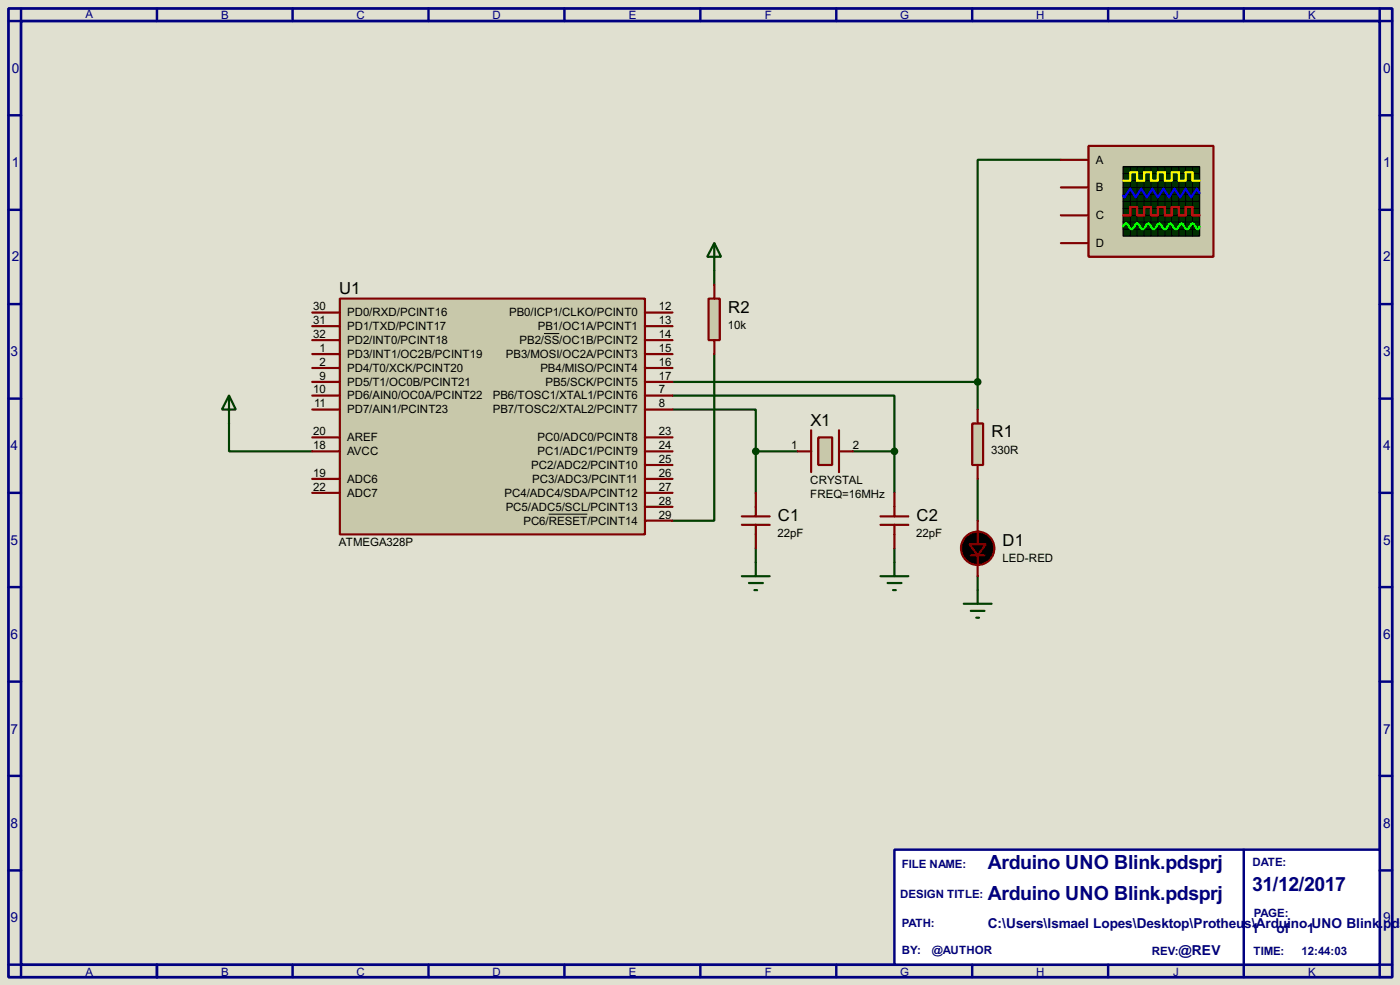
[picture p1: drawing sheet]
<svg xmlns="http://www.w3.org/2000/svg" width="256mm" height="180mm" viewBox="0 0 256 180" stroke-linecap="round" stroke-linejoin="round" font-family="sans-serif">
<path d="M0 0h256.5v180.3h-256.5z" fill="#e0e0d0"/>
<path d="M1.6 1.6h253.5v177.3h-253.5zM3.9 3.9h248.9v172.7h-248.9z" fill="none" stroke="#000080" stroke-width=".5"/>
<path d="M3.9 1.6v2.3h-2.3M28.8 1.6v2.3" fill="none" stroke="#000080" stroke-width=".45"/>
<path d="M163.9 155.5h88.9v21.1h-88.9z" fill="#fff" stroke="#000080" stroke-width=".45"/>
<g fill="none" stroke="#000080" stroke-width=".45">
<path d="M53.6 1.6v2.3M78.5 1.6v2.3M103.4 1.6v2.3M128.3 1.6v2.3M153.2 1.6v2.3M178.1 1.6v2.3M203 1.6v2.3M227.9 1.6v2.3M252.8 1.6v2.3h2.3M1.6 21.1h2.3M1.6 38.4h2.3M252.8 21.1h2.3"/>
<path d="M252.8 38.4h2.3M1.6 55.7h2.3M252.8 55.7h2.3M1.6 73h2.3M252.8 73h2.3M1.6 90.2h2.3M252.8 90.2h2.3M1.6 107.5h2.3M252.8 107.5h2.3M1.6 124.8h2.3M252.8 124.8h2.3M1.6 142h2.3"/>
<path d="M1.6 159.3h2.3M227.9 155.5v23.4M252.8 142h2.3M252.8 159.3h2.3M1.6 176.6h2.3v2.3M28.8 176.6v2.3M53.6 176.6v2.3M78.5 176.6v2.3M103.4 176.6v2.3M128.3 176.6v2.3M153.2 176.6v2.3M178.1 176.6v2.3"/>
<path d="M203 176.6v2.3M255.1 176.6h-2.3v2.3"/>
</g>
<g fill="none" stroke="#004000" stroke-width=".4">
<path d="M194.4 29.3h-15.3v40.6M130.9 49.6v2.5M42 77.5v5.1h15.2M123.2 75h15.3v7.6M123.2 72.4h40.7v10.2M123.2 69.9h55.9M130.9 64.8v30.5h-7.7M179.1 69.9v5.1M138.5 82.6v7.6M138.5 82.6h7.6M156.3 82.6h7.6M163.9 82.6v7.6"/>
<path d="M179.1 87.7v7.6M138.5 100.4v2.5M163.9 100.4v2.5M179.1 105.5v2.5"/>
</g>
<path d="M62.3 54.7h55.9v43.1h-55.9z" fill="#c8c8aa" stroke="#800000" stroke-width=".4"/>
<g fill="none" stroke="#800000" stroke-width=".4">
<path d="M57.2 57.2h5.1M57.2 59.7h5.1M118.2 57.2h5M118.2 59.7h5M57.2 64.8h5.1M57.2 62.3h5.1M57.2 72.4h5.1M57.2 69.9h5.1M57.2 67.4h5.1M57.2 75h5.1M118.2 64.8h5M118.2 62.3h5"/>
<path d="M118.2 72.4h5M118.2 69.9h5M118.2 67.4h5M118.2 75h5M148.6 78.8v7.6M153.7 78.8v7.6M57.2 90.2h5.1M57.2 87.7h5.1M57.2 82.6h5.1M57.2 80.1h5.1M118.2 95.3h5M118.2 92.8h5"/>
<path d="M118.2 90.2h5M118.2 87.7h5M118.2 85.1h5M118.2 82.6h5M118.2 80.1h5"/>
</g>
<path d="M99.7 61.1h2.8M100.5 94.1h7.1" fill="none" stroke="#000" stroke-width=".18"/>
<path d="M149.9 80.1h2.6v5h-2.6z" fill="#c8c8aa" stroke="#800000" stroke-width=".4"/>
<g fill="none" stroke="#800000" stroke-width=".4">
<path d="M135.9 96.1h5.1M135.9 94.5h5.1M138.5 90.2v4.3M138.5 96.1v4.3M146.1 82.6h2.5M153.7 82.6h2.6M161.3 96.1h5.1M161.3 94.5h5.1M163.9 90.2v4.3M163.9 96.1v4.3M179.1 95.3v4.3M177.9 101.7h2.5"/>
<path d="M179.1 101.7v3.8"/>
</g>
<g fill="#000" stroke="#800000" stroke-width=".4">
<path d="M177.6 99.6h3l-1.5 2.1z"/>
<circle cx="179.1" cy="100.4" r="3.1"/>
</g>
<path d="M178.1 77.5h2v7.6h-2z" fill="#c8c8aa" stroke="#800000" stroke-width=".4"/>
<path d="M179.1 75v2.5M179.1 85.1v2.6" fill="none" stroke="#800000" stroke-width=".4"/>
<g fill="#004000" stroke="#004000" stroke-width=".4">
<circle cx="138.4" cy="82.6" r=".5"/>
<circle cx="163.8" cy="82.6" r=".5"/>
</g>
<g fill="none" stroke="#004000" stroke-width=".4">
<path d="M130.9 44.5l1.2 2.5h-2.5zM130.9 44.5v5.1M42 72.4l1.2 2.6h-2.5zM42 72.4v5.1M135.9 105.5h5.1M137.2 106.7h2.6M138.2 108h.5M138.5 102.9v2.6M161.3 105.5h5.1M162.6 106.7h2.6M163.6 108h.5M163.9 102.9v2.6"/>
<path d="M176.6 110.5h5.1M177.9 111.8h2.5M178.9 113.1h.5M179.1 108v2.5"/>
</g>
<path d="M129.8 54.7h2.1v7.6h-2.1z" fill="#c8c8aa" stroke="#800000" stroke-width=".4"/>
<path d="M130.9 52.1v2.6M130.9 62.3v2.5" fill="none" stroke="#800000" stroke-width=".4"/>
<path d="M199.4 26.7h22.9v20.3h-22.9z" fill="#c8c8aa" stroke="#800000" stroke-width=".4"/>
<path d="M205.8 30.5h14v12.7h-14z" fill="#003000" stroke="#000" stroke-width=".25"/>
<g fill="none" stroke="#000" stroke-width=".18">
<path d="M205.8 34.3h14M205.8 31.8h14M205.8 33.1h14M205.8 35.6h14M205.8 38.2h14M205.8 39.4h14M205.8 36.9h14M207.1 30.5v12.7M208.3 30.5v12.7M209.6 30.5v12.7M210.9 30.5v12.7M212.1 30.5v12.7"/>
<path d="M213.4 30.5v12.7M214.7 30.5v12.7M216 30.5v12.7M217.2 30.5v12.7M218.5 30.5v12.7M205.8 40.7h14M205.8 42h14"/>
</g>
<path d="M205.8 33.1h1.3v-1.5h1.2v1.5h1.3v-1.5h1.3v1.5h1.2v-1.5h1.3v1.5h1.3v-1.5h1.3v1.5h1.2v-1.5h1.3v1.5h1.3" fill="none" stroke="#ff0" stroke-width=".4"/>
<path d="M205.8 39.4h1.3v-1.5h1.2v1.5h1.3v-1.5h1.3v1.5h1.2v-1.5h1.3v1.5h1.3v-1.5h1.3v1.5h1.2v-1.5h1.3v1.5h1.3" fill="none" stroke="#f00" stroke-width=".4"/>
<path d="M219.8 35.4l-.5-.8-1.1 1.5-1-1.5-1 1.5-1-1.5-1 1.5-1-1.5-1.1 1.5-1-1.5-1 1.5-1-1.5-1 1.5-1-1.5-1.1 1.5-.2-.2" fill="none" stroke="#00f" stroke-width=".4"/>
<path d="M205.8 41.5l.2-.5 .3-.1 .2 .1 .5 .8 .3 .2 .3-.2 .4-.8 .3-.1 .3 .1 .2 .5a.54 .54 0 0 0 .8 .3l.5-.8 .3-.1 .2 .1 .5 .8 .3 .2 .2-.2 .5-.8 .3-.1 .2 .1 .5 .8 .3 .2 .3-.2 .4-.8 .3-.1 .3 .1 .5 .8a.6 .6 0 0 0 .8-.5l.5-.4 .2 .1 .5 .8 .3 .2 .2-.2 .5-.8 .3-.1 .2 .1 .5 .8 .3 .2 .3-.5" fill="none" stroke="#0f0" stroke-width=".4"/>
<path d="M194.4 29.3h5M194.4 34.3h5M194.4 39.4h5M194.4 44.5h5" fill="none" stroke="#800000" stroke-width=".4"/>
<circle cx="179.1" cy="69.9" r=".5" fill="#004000" stroke="#004000" stroke-width=".4"/>
<g font-size="4" fill="#000080">
<text x="181" y="159.1">Arduino UNO Blink.pdsprj</text>
<text x="181" y="164.8">Arduino UNO Blink.pdsprj</text>
<text x="229.4" y="163.1">31/12/2017</text>
</g>
<g font-size="3.4">
<text x="62.1" y="53.9">U1</text>
<text x="133.4" y="57.2">R2</text>
<text x="148.5" y="78">X1</text>
<text x="181.7" y="80.1">R1</text>
<text x="142.5" y="95.3">C1</text>
<text x="167.9" y="95.3">C2</text>
<text x="183.7" y="99.9">D1</text>
</g>
<g font-size="2.8" fill="#000080">
<text x="2.2" y="13.4">0</text>
<text x="253.4" y="13.4">0</text>
<text x="2.2" y="30.6">1</text>
<text x="253.4" y="30.6">1</text>
<text x="2.2" y="47.9">2</text>
<text x="253.4" y="47.9">2</text>
<text x="1.9" y="65.2">3</text>
<text x="253.4" y="65.2">3</text>
<text x="1.9" y="82.4">4</text>
<text x="253.4" y="82.4">4</text>
<text x="1.9" y="99.7">5</text>
<text x="253.4" y="99.7">5</text>
<text x="1.9" y="117">6</text>
<text x="253.4" y="117">6</text>
<text x="1.9" y="134.3">7</text>
<text x="253.4" y="134.3">7</text>
<text x="1.9" y="151.5">8</text>
<text x="253.4" y="151.5">8</text>
<text x="1.9" y="168.8">9</text>
<text x="180.9" y="169.8">C:\Users\Ismael Lopes\Desktop\Protheu</text>
<text x="228" y="169.8">s\Arduino UNO Blink.</text>
<text x="229.3" y="170.8">1</text>
<text x="233.9" y="170.8">of</text>
<text x="239.4" y="170.8">1</text>
<text x="253.4" y="168.8">9</text>
<text x="253.4" y="169.8">pds</text>
<text x="215.9" y="174.9">@REV</text>
</g>
<g font-size="2.4" fill="#000080">
<text x="15.6" y="3.2">A</text>
<text x="40.5" y="3.5">B</text>
<text x="65.3" y="3.5">C</text>
<text x="90.2" y="3.5">D</text>
<text x="115.2" y="3.5">E</text>
<text x="140.1" y="3.5">F</text>
<text x="164.9" y="3.5">G</text>
<text x="189.8" y="3.5">H</text>
<text x="214.9" y="3.5">J</text>
<text x="239.6" y="3.5">K</text>
<text x="165.2" y="158.9">FILE NAME:</text>
<text x="229.4" y="158.4">DATE:</text>
<text x="164.9" y="164.3">DESIGN TITLE:</text>
<text x="229.7" y="167.8">PAGE:</text>
<text x="165.2" y="169.7">PATH:</text>
<text x="15.6" y="178.6">A</text>
<text x="40.5" y="178.6">B</text>
<text x="65.3" y="178.6">C</text>
<text x="90.2" y="178.6">D</text>
<text x="115.2" y="178.6">E</text>
<text x="140.1" y="178.6">F</text>
<text x="164.9" y="178.6">G</text>
<text x="165.2" y="174.7">BY:</text>
<text x="170.7" y="174.7">@AUTHOR</text>
<text x="189.8" y="178.6">H</text>
<text x="211" y="174.7">REV:</text>
<text x="214.9" y="178.6">J</text>
<text x="229.6" y="174.7">TIME:</text>
<text x="238.5" y="174.7">12:44:03</text>
<text x="239.6" y="178.6">K</text>
</g>
<g font-size="2.4">
<text x="200.7" y="30">A</text>
<text x="200.7" y="35">B</text>
<text x="200.7" y="40.1">C</text>
<text x="200.7" y="45.2">D</text>
<text x="57.4" y="59.3">31</text>
<text x="57.4" y="56.8">30</text>
<text x="63.6" y="57.9">PD0/RXD/PCINT16</text>
<text x="93.3" y="57.9">PB0/ICP1/CLKO/PCINT0</text>
<text x="120.7" y="56.8">12</text>
<text x="120.7" y="59.3">13</text>
<text x="57.4" y="61.9">32</text>
<text x="58.6" y="64.4">1</text>
<text x="63.6" y="65.5">PD3/INT1/OC2B/PCINT19</text>
<text x="63.6" y="63">PD2/INT0/PCINT18</text>
<text x="63.6" y="60.4">PD1/TXD/PCINT17</text>
<text x="92.7" y="65.5">PB3/MOSI/OC2A/PCINT3</text>
<text x="95.2" y="63">PB2/SS/OC1B/PCINT2</text>
<text x="98.5" y="60.4">PB1/OC1A/PCINT1</text>
<text x="120.7" y="64.4">15</text>
<text x="120.7" y="61.9">14</text>
<text x="133.4" y="60.2">10k</text>
<text x="57.4" y="72">10</text>
<text x="58.6" y="69.5">9</text>
<text x="58.6" y="67">2</text>
<text x="63.6" y="70.6">PD5/T1/OC0B/PCINT21</text>
<text x="63.6" y="68.1">PD4/T0/XCK/PCINT20</text>
<text x="99" y="68.1">PB4/MISO/PCINT4</text>
<text x="99.9" y="70.6">PB5/SCK/PCINT5</text>
<text x="120.7" y="67">16</text>
<text x="120.7" y="69.5">17</text>
<text x="120.7" y="72">7</text>
<text x="57.6" y="74.6">11</text>
<text x="63.6" y="73.1">PD6/AIN0/OC0A/PCINT22</text>
<text x="63.6" y="75.7">PD7/AIN1/PCINT23</text>
<text x="90.3" y="75.7">PB7/TOSC2/XTAL2/PCINT7</text>
<text x="90.3" y="73.1">PB6/TOSC1/XTAL1/PCINT6</text>
<text x="120.7" y="74.6">8</text>
<text x="57.4" y="82.2">18</text>
<text x="57.4" y="79.7">20</text>
<text x="63.6" y="83.3">AVCC</text>
<text x="63.6" y="80.8">AREF</text>
<text x="98.5" y="83.3">PC1/ADC1/PCINT9</text>
<text x="98.5" y="80.8">PC0/ADC0/PCINT8</text>
<text x="120.7" y="82.2">24</text>
<text x="120.7" y="79.7">23</text>
<text x="145" y="82.2">1</text>
<text x="156.3" y="82.2">2</text>
<text x="181.6" y="83">330R</text>
<text x="57.4" y="87.3">19</text>
<text x="57.4" y="89.8">22</text>
<text x="63.6" y="88.4">ADC6</text>
<text x="97.3" y="85.8">PC2/ADC2/PCINT10</text>
<text x="97.5" y="88.4">PC3/ADC3/PCINT11</text>
<text x="120.7" y="89.8">27</text>
<text x="120.7" y="87.3">26</text>
<text x="120.7" y="84.7">25</text>
<text x="148.4" y="88.5">CRYSTAL</text>
<text x="63.6" y="90.9">ADC7</text>
<text x="92.4" y="90.9">PC4/ADC4/SDA/PCINT12</text>
<text x="92.6" y="93.5">PC5/ADC5/SCL/PCINT13</text>
<text x="120.7" y="94.9">29</text>
<text x="120.7" y="92.4">28</text>
<text x="148.4" y="91.1">FREQ=16MHz</text>
<text x="62.1" y="99.9">ATMEGA328P</text>
<text x="95.9" y="96">PC6/RESET/PCINT14</text>
<text x="142.5" y="98.2">22pF</text>
<text x="167.9" y="98.2">22pF</text>
<text x="183.6" y="102.8">LED-RED</text>
</g>
</svg>
